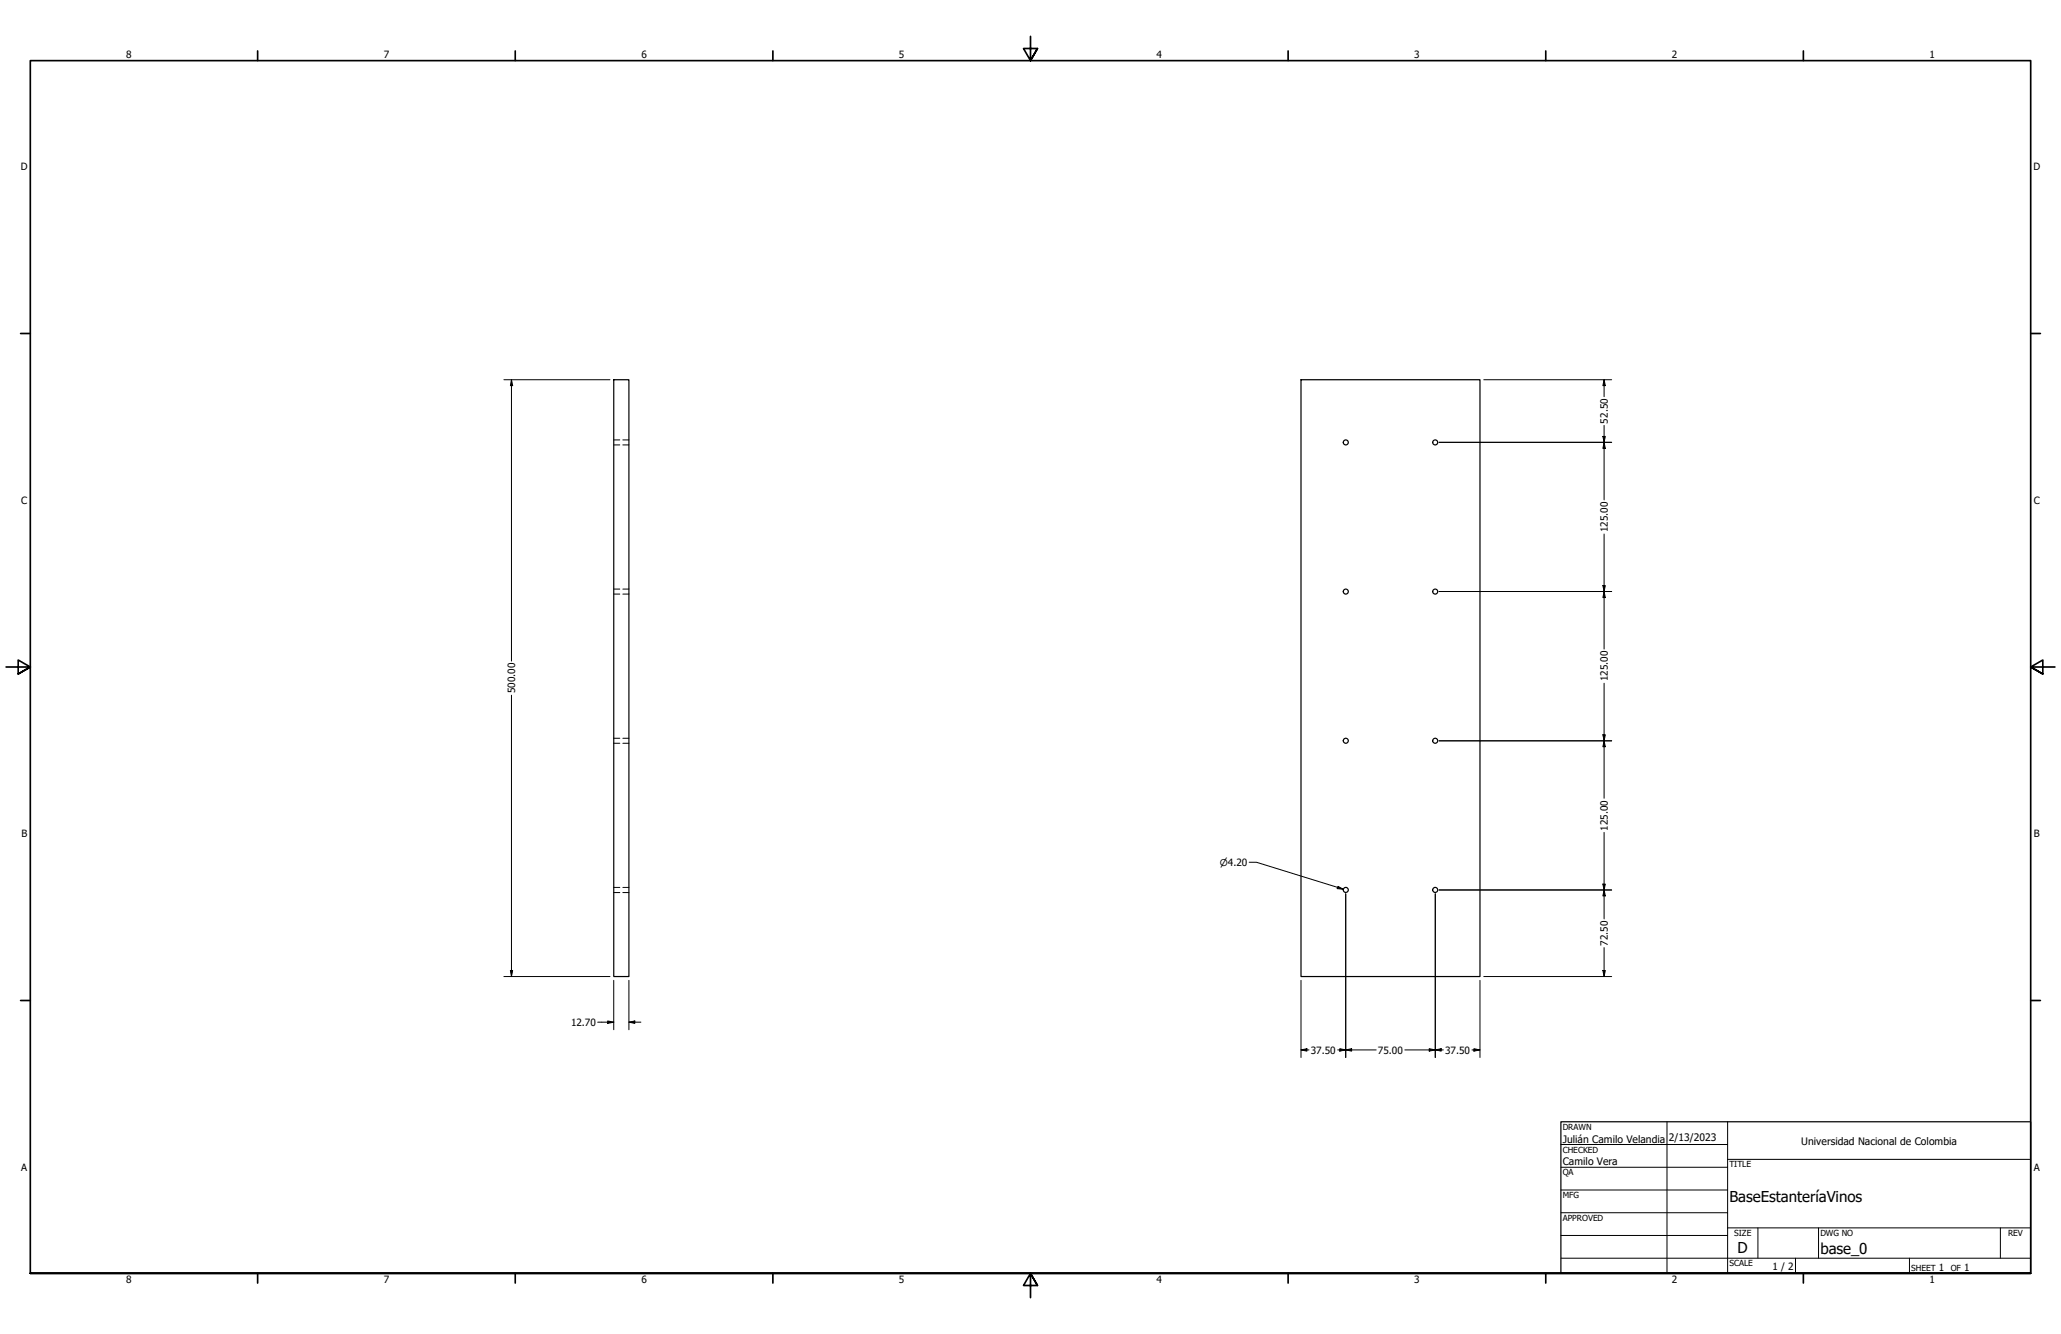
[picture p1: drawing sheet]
<svg xmlns="http://www.w3.org/2000/svg" width="864mm" height="559mm" viewBox="0 0 864 559" stroke-linecap="round" stroke-linejoin="round" font-family="sans-serif">
<!-- layer: Hidden (ANSI) -->
<g fill="none" stroke="#000" stroke-width=".42">
<path d="M257.2 186.4h2.5M257.2 184.3h2.5M261 186.4h2.5M261 184.3h2.5M257.2 248.9h2.5M257.2 246.8h2.5M261 248.9h2.5M261 246.8h2.5M257.2 311.3h2.5M257.2 309.2h2.5M261 311.3h2.5M261 309.2h2.5"/>
<path d="M257.2 373.9h2.5M257.2 371.7h2.5M261 373.9h2.5M261 371.7h2.5"/>
</g>
<!-- layer: Visible (ANSI) -->
<g fill="none" stroke="#000" stroke-width=".51">
<path d="M257.2 159.1h6.3v250h-6.3zM545.1 159.1h75v250h-75z"/>
<circle cx="563.9" cy="185.3" r="1.05"/>
<circle cx="601.4" cy="185.3" r="1.05"/>
<circle cx="563.9" cy="247.8" r="1.05"/>
<circle cx="601.4" cy="247.8" r="1.05"/>
<circle cx="563.9" cy="310.3" r="1.05"/>
<circle cx="601.4" cy="310.3" r="1.05"/>
<circle cx="563.9" cy="372.8" r="1.05"/>
<circle cx="601.4" cy="372.8" r="1.05"/>
</g>
<!-- layer: Border (ANSI) -->
<g fill="none" stroke="#000" stroke-width=".7">
<path d="M431.8 15.2v10.2l-2.9-5.1h5.8l-2.9 5.1 2.9-5.1M107.9 21.3v4.1M215.9 21.3v4.1M323.8 21.3v4.1M539.8 21.3v4.1M647.7 21.3v4.1M755.6 21.3v4.1M8.6 139.7h4.1M850.9 139.7h4.1M2.5 279.4h10.2l-5.1-2.9v5.8l5.1-2.9-5.1 2.9M861.1 279.4h-10.2l5.1-2.9v5.8l-5.1-2.9 5.1 2.9M8.6 419.1h4.1"/>
<path d="M850.9 419.1h4.1M12.7 533.4v-508h838.2v508h-838.2h838.2M107.9 533.4v4.1M215.9 533.4v4.1M323.8 533.4v4.1M434.7 538.5l-2.9-5.1 2.9 5.1h-5.8l2.9-5.1v10.2M539.8 533.4v4.1M647.7 533.4v4.1M755.6 533.4v4.1"/>
</g>
<!-- layer: Title (ANSI) -->
<g fill="none" stroke="#000" stroke-width=".42">
<path d="M654 479.4h69.9M698.5 469.9v63.5M723.9 469.9v63.5M654 488.9h69.9M654 498.5h69.9M723.9 485.6h127M654 508h69.9M654 517.5h69.9M723.9 514.3h127M736.6 514.3v12.7M762 514.3v12.7M838.2 514.3v12.7"/>
<path d="M654 527h196.9M752.3 527v6.4M800.1 527v6.4"/>
</g>
<path d="M654 469.9h196.9v63.5h-196.9z" fill="none" stroke="#000" stroke-width=".51"/>
<!-- layer: Dimension (ANSI) -->
<g fill="none" stroke="#000" stroke-width=".42">
<path d="M211.1 159.1h44.5M214.3 159.1l.5 2.4h-.9zM214.3 159.1v117.8M621.7 159.1h53.6M672.1 159.1l.6 2.4h-1.1zM672.1 159.1v7.1M672.1 178.2v31.2M603 185.3h72.3M671.6 182.8h1.1l-.6 2.5zM672.1 185.3l.6 2.5h-1.1zM672.1 223.7v48.2M603 247.8h72.3"/>
<path d="M671.6 245.3h1.1l-.6 2.5zM672.1 247.8l.6 2.5h-1.1zM214.3 291.2v117.9M672.1 286.2v48.2M603 310.3h72.3M671.6 307.8h1.1l-.6 2.5zM672.1 310.3l.6 2.5h-1.1zM672.1 348.7v36.2M523.4 361.2h3.1l36.4 11.3M560.6 371.3l2.3 1.2-2.6-.3zM563.9 374.4v68.6M601.4 374.4v68.6"/>
<path d="M603 372.8h72.3M671.6 370.3h1.1l-.6 2.5zM672.1 372.8l.6 2.5h-1.1zM672.1 396.9v12.2M211.1 409.1h44.5M213.9 406.5h.9l-.5 2.6zM257.2 410.7v20.7M263.5 410.7v20.7M545.1 410.7v32.3M620.1 410.7v32.3M621.7 409.1h53.6M671.6 406.5h1.1l-.6 2.6z"/>
<path d="M250.4 428.2h6.8M254.6 427.7l2.6 .5-2.6 .5zM263.5 428.2l2.5-.5v1zM263.5 428.2h5M545.1 439.8l2.5-.5v1zM545.1 439.8h3.4M560.5 439.8h16.1M561.4 439.3l2.5 .5-2.5 .5zM563.9 439.8l2.5-.5v1zM588.6 439.8h16.2M598.9 439.3l2.5 .5-2.5 .5zM601.4 439.8l2.5-.5v1z"/>
<path d="M616.8 439.8h3.3M617.6 439.3l2.5 .5-2.5 .5z"/>
</g>
<g fill="#000">
<path d="M214.3 159.1l.5 2.4h-.9z" fill-rule="evenodd"/>
<path d="M672.1 159.1l.6 2.4h-1.1z" fill-rule="evenodd"/>
<path d="M671.6 182.8h1.1l-.6 2.5z" fill-rule="evenodd"/>
<path d="M672.1 185.3l.6 2.5h-1.1z" fill-rule="evenodd"/>
<path d="M671.6 245.3h1.1l-.6 2.5z" fill-rule="evenodd"/>
<path d="M672.1 247.8l.6 2.5h-1.1z" fill-rule="evenodd"/>
<path d="M671.6 307.8h1.1l-.6 2.5z" fill-rule="evenodd"/>
<path d="M672.1 310.3l.6 2.5h-1.1z" fill-rule="evenodd"/>
<path d="M560.6 371.3l2.3 1.2-2.6-.3z" fill-rule="evenodd"/>
<path d="M671.6 370.3h1.1l-.6 2.5z" fill-rule="evenodd"/>
<path d="M672.1 372.8l.6 2.5h-1.1z" fill-rule="evenodd"/>
<path d="M213.9 406.5h.9l-.5 2.6z" fill-rule="evenodd"/>
<path d="M671.6 406.5h1.1l-.6 2.6z" fill-rule="evenodd"/>
<path d="M254.6 427.7l2.6 .5-2.6 .5z" fill-rule="evenodd"/>
<path d="M263.5 428.2l2.5-.5v1z" fill-rule="evenodd"/>
<path d="M545.1 439.8l2.5-.5v1z" fill-rule="evenodd"/>
<path d="M563.9 439.8l2.5-.5v1z" fill-rule="evenodd"/>
<path d="M601.4 439.8l2.5-.5v1z" fill-rule="evenodd"/>
<path d="M561.4 439.3l2.5 .5-2.5 .5z" fill-rule="evenodd"/>
<path d="M598.9 439.3l2.5 .5-2.5 .5z" fill-rule="evenodd"/>
<path d="M617.6 439.3l2.5 .5-2.5 .5z" fill-rule="evenodd"/>
</g>
<g font-size="6.3">
<text x="724.7" y="503.6">BaseEstanteríaVinos</text>
<text x="728.1" y="524.9">D</text>
<text x="762.8" y="525.4">base_0</text>
</g>
<g font-size="4.3">
<text x="654.8" y="478.6">Julián Camilo Velandia</text>
<text x="699.3" y="478">2/13/2023</text>
<text x="754.8" y="479.4">Universidad Nacional de Colombia</text>
<text x="654.8" y="488.1">Camilo Vera</text>
</g>
<g font-size="4.2">
<text x="52.8" y="24.4">8</text>
<text x="160.8" y="24.4">7</text>
<text x="268.7" y="24.4">6</text>
<text x="376.7" y="24.4">5</text>
<text x="484.6" y="24.4">4</text>
<text x="592.6" y="24.4">3</text>
<text x="700.5" y="24.4">2</text>
<text x="808.5" y="24.4">1</text>
<text x="8.8" y="71.4">D</text>
<text x="852" y="71.4">D</text>
<text x="673.7" y="177.4" transform="rotate(-90 673.7 177.4)">52.50</text>
<text x="8.9" y="211.1">C</text>
<text x="852.2" y="211.1">C</text>
<text x="673.7" y="222.9" transform="rotate(-90 673.7 222.9)">125.00</text>
<text x="673.7" y="285.4" transform="rotate(-90 673.7 285.4)">125.00</text>
<text x="215.8" y="290.4" transform="rotate(-90 215.8 290.4)">500.00</text>
<text x="673.7" y="347.9" transform="rotate(-90 673.7 347.9)">125.00</text>
<text x="9" y="350.8">B</text>
<text x="852.2" y="350.8">B</text>
<text x="673.7" y="396.1" transform="rotate(-90 673.7 396.1)">72.50</text>
<text x="239.3" y="429.7">12.70</text>
<text x="549.3" y="441.3">37.50</text>
<text x="577.4" y="441.3">75.00</text>
<text x="605.5" y="441.3">37.50</text>
<text x="8.9" y="490.5">A</text>
<text x="852.2" y="490.5">A</text>
<text x="742.8" y="532">1 / 2</text>
<text x="812.4" y="532.6">1</text>
<text x="823" y="532.6">1</text>
<text x="52.8" y="537.5">8</text>
<text x="160.8" y="537.5">7</text>
<text x="268.7" y="537.5">6</text>
<text x="376.7" y="537.5">5</text>
<text x="484.6" y="537.5">4</text>
<text x="592.6" y="537.5">3</text>
<text x="700.5" y="537.5">2</text>
<text x="808.5" y="537.5">1</text>
</g>
<text font-size="3.9" x="511.1" y="362.6">⌀4.20</text>
<g font-size="3.5">
<text x="654.8" y="473.2">DRAWN</text>
<text x="654.8" y="482.8">CHECKED</text>
<text x="724.7" y="488.9">TITLE</text>
<text x="654.8" y="492.3">QA</text>
<text x="654.8" y="501.8">MFG</text>
<text x="654.8" y="511.4">APPROVED</text>
<text x="726.7" y="517.7">SIZE</text>
<text x="762.8" y="517.7">DWG NO</text>
<text x="841.4" y="517.7">REV</text>
<text x="724.7" y="530.4">SCALE</text>
<text x="800.9" y="532.6">SHEET</text>
<text x="817.4" y="532.6">OF</text>
</g>
</svg>
